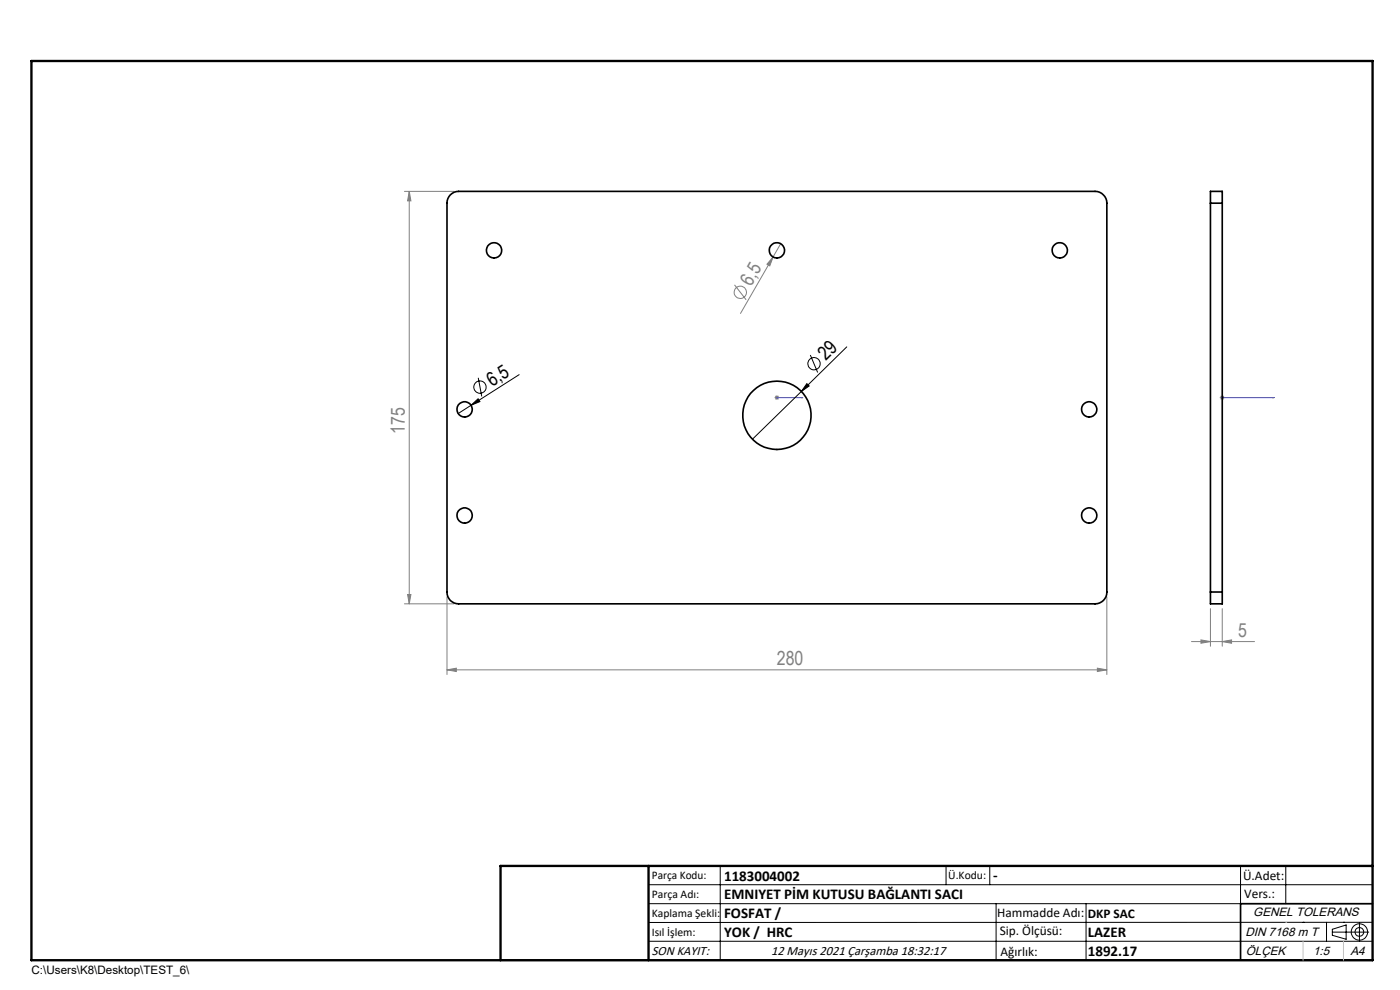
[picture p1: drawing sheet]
<svg xmlns="http://www.w3.org/2000/svg" width="297mm" height="210mm" viewBox="0 0 297 210" stroke-linecap="round" stroke-linejoin="round" font-family="sans-serif">
<g fill="none" stroke="#808080" stroke-width=".21">
<path d="M85.8 40.6h10.5M86.8 40.6v87.5M86.8 40.6l.4 2h-.7zM164 54.5l-.7 1.9-.6-.4zM165.6 51.7l-8.5 14.8M155.8 60.4l2.5 3.2M164.3 84.3h1M164.5 84l.7 .7M164.8 83.8v1M165.2 84l-.7 .7M258.8 84.3h1M258.9 84l.7 .7"/>
<path d="M259.3 83.8v1M259.6 84l-.7 .7M85.8 128.1h10.5M86.5 126.1h.7l-.4 2zM94.8 126.6v16.5M234.8 126.6v16.5M252.8 136.1h13.3M254.8 135.7l2 .4-2 .3zM256.8 129.1v8M259.3 136.1l2-.4v.7zM259.3 129.1v8M94.8 142.1l2-.4v.7z"/>
<path d="M94.8 142.1h140M232.8 141.7l2 .4-2 .3z"/>
<circle cx="157.1" cy="62" r="1.3"/>
</g>
<g fill="none" stroke="#000" stroke-width=".21">
<path d="M110.1 79.5l-10.2 6.5M171.9 75.3l1.6 3.7M179.6 73.6l-9.6 9.4M99.9 86l1.5-1.4 .4 .6zM99.9 86l-2.7 1.7M101.5 80.1l.7 4M170 83l-10.4 10.2M171.2 81.4l.5 .5-1.7 1.1zM137.6 187.7h153.6M137.6 191.7h153.6M137.6 199.7h153.6M152.8 183.7v20"/>
<path d="M200.7 183.7v4M210 183.7v4M211.3 191.7v12M230.4 191.7v12M263.2 183.7v20M272.8 183.7v8M276.4 195.6h.1M281.4 195.6v4.1M282.6 197.7h7.8M282.6 197.1l3-.9v3l-3-.8zM285 195.6h.1M288.4 195.8v3.8"/>
<path d="M291.2 195.6l-153.6 .1"/>
<circle cx="172.7" cy="77.1" r="1.3"/>
<circle cx="101.8" cy="82.1" r="1.3"/>
<circle cx="288.4" cy="197.7" r="1.74"/>
<circle cx="288.4" cy="197.7" r=".93"/>
</g>
<path d="M164.7 84.3h.3zM164.8 84.3h.1M164.8 84.3h5.5M170.3 84.3h-.5h.5M259.2 84.3h.2zM259.3 84.3h.1M259.3 84.3h11M270.3 84.3h-.5h.5" fill="none" stroke="#00f" stroke-width=".21"/>
<path d="M291.2 191.7h-28v12M106.2 203.7h185" fill="none" stroke="#000" stroke-width=".35"/>
<path d="M6.7 12.9h284.5v190.8h-284.5zM137.6 183.7v20M291.2 183.7h-185v20" fill="none" stroke="#000" stroke-width=".5"/>
<path d="M272.8 195.6h.1M276.4 199.7v4M285 199.7v4" fill="none" stroke="#c0c0c0" stroke-width=".21"/>
<g fill="#00f">
<path d="M169.8 84.3h.5zM164.7 84.3h.3z"/>
<path d="M259.2 84.3h.2zM269.8 84.3h.5z"/>
</g>
<path d="M99.9 86l1.5-1.4 .4 .6zM171.2 81.4l.5 .5-1.7 1.1z" fill="#000"/>
<g fill="#808080">
<path d="M164 54.5l-.7 1.9-.6-.4z"/>
<path d="M232.8 141.7l2 .4-2 .3zM94.8 142.1l2-.4v.7zM259.3 136.1l2-.4v.7zM254.8 135.7l2 .4-2 .3z"/>
<path d="M86.5 126.1h.7l-.4 2zM86.8 40.6l.4 2h-.7z"/>
</g>
<g fill="none" stroke="#000" stroke-width=".35">
<path d="M95.5 41.3a2.32 2.32 0 0 1 1.8-.7h135a2.53 2.53 0 0 1 2.5 2.5v82.5a2.47 2.47 0 0 1-2.5 2.5h-135a2.41 2.41 0 0 1-2.5-2.5v-82.5a2.47 2.47 0 0 1 .7-1.8zM256.8 43.1v-2.5h2.5v2.5M256.8 43.1v82.5M256.8 43.1h2.5M259.3 43.1v82.5M256.8 125.6v2.5h2.5v-2.5M256.8 125.6h2.5"/>
<circle cx="104.8" cy="53.1" r="1.62"/>
<circle cx="164.8" cy="53.1" r="1.62"/>
<circle cx="224.8" cy="53.1" r="1.62"/>
<circle cx="98.5" cy="86.8" r="1.63"/>
<circle cx="164.8" cy="88.1" r="7.3"/>
<circle cx="231" cy="86.8" r="1.63"/>
<circle cx="98.6" cy="109.3" r="1.63"/>
<circle cx="231.1" cy="109.3" r="1.63"/>
</g>
<g font-size="4.1" fill="#808080">
<text x="159.4" y="60.8" transform="rotate(-60 159.4 60.8)">6,5</text>
<text x="85.9" y="92" transform="rotate(-90 85.9 92)">175</text>
<text x="262.7" y="135.2">5</text>
<text x="164.8" y="141.2">280</text>
</g>
<g font-size="4.1">
<text x="175.2" y="76.6" transform="rotate(-44 175.2 76.6)">29</text>
<text x="104.4" y="82.1" transform="rotate(-33 104.4 82.1)">6,5</text>
</g>
<g font-size="3.2">
<text x="153.6" y="186.8">1183004002</text>
<text x="153.6" y="190.8">EMNIYET PİM KUTUSU BAĞLANTI SACI</text>
<text x="210.7" y="186.6">-</text>
<text x="153.6" y="194.8">FOSFAT /</text>
<text x="153.6" y="198.8">YOK / HRC</text>
<text x="230.8" y="198.7">LAZER</text>
<text x="230.8" y="202.8">1892.17</text>
</g>
<g font-size="2.8">
<text x="263.7" y="186.7">Ü.Adet:</text>
<text x="263.9" y="190.5">Vers.:</text>
<text x="211.5" y="194.5">Hammadde Adı:</text>
<text x="230.8" y="194.7">DKP SAC</text>
<text x="138.3" y="202.6">SON KAYIT:</text>
<text x="163.6" y="202.6">12 Mayıs 2021 Çarşamba 18:32:17</text>
<text x="212.1" y="198.4">Sip. Ölçüsü:</text>
<text x="212.2" y="202.7">Ağırlık:</text>
</g>
<g font-size="2.6">
<text x="265.9" y="194.4">GENEL TOLERANS</text>
<text x="264.2" y="198.5">DIN 7168 m T</text>
<text x="264.3" y="202.6">ÖLÇEK</text>
<text x="278.5" y="202.6">1:5</text>
<text x="286.5" y="202.6">A4</text>
</g>
<g font-size="2.5">
<text x="138.3" y="186.4">Parça Kodu:</text>
<text x="138.3" y="190.5">Parça Adı:</text>
<text x="201.2" y="186.5">Ü.Kodu:</text>
<text x="138.3" y="194.5">Kaplama Şekli:</text>
<text x="138.3" y="198.6">Isıl İşlem:</text>
<text x="6.7" y="206.7">C:\Users\K8\Desktop\TEST_6\</text>
</g>
</svg>
